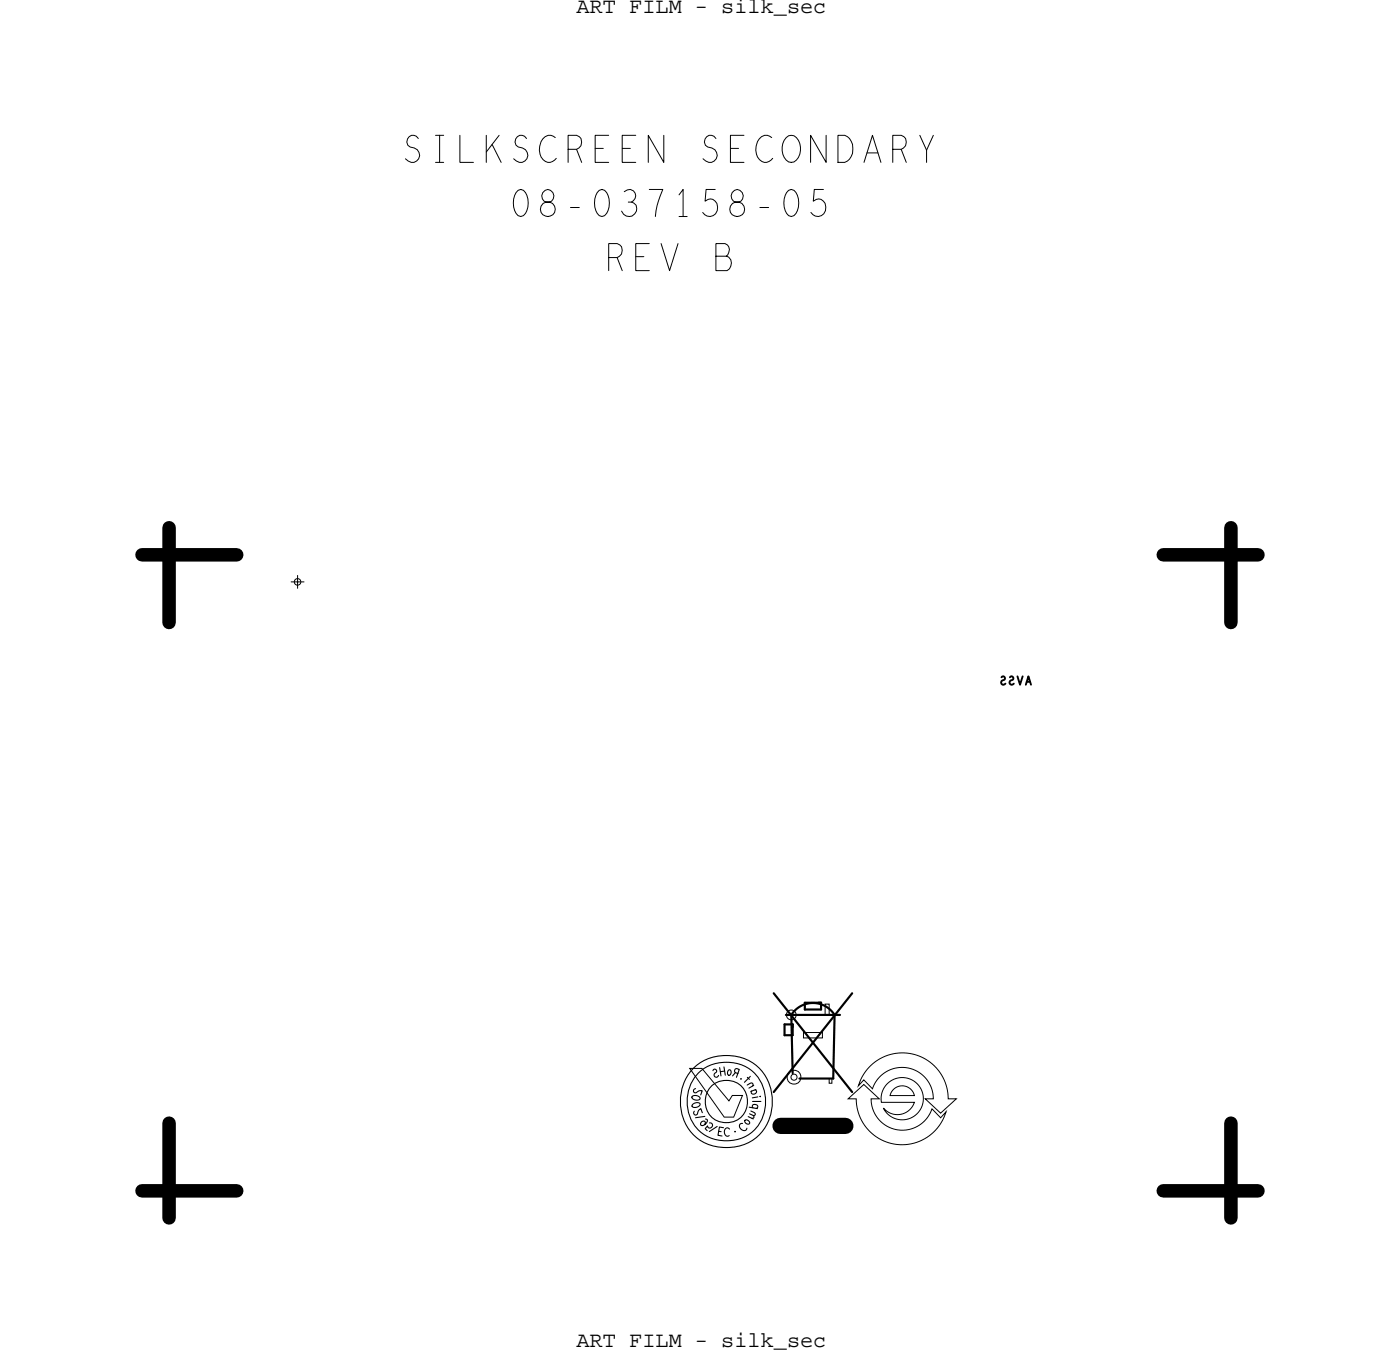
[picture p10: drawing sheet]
<svg xmlns="http://www.w3.org/2000/svg" width="131mm" height="128mm" viewBox="0 0 131 128" stroke-linecap="round" stroke-linejoin="round" font-family="sans-serif">
<!-- layer: Board Outline -->
<path d="M13.3 52.1h8.9zM15.9 49.5v8.9zM109.2 52.1h8.9zM115.6 49.5v8.9zM13.3 111.8h8.9zM15.9 105.4v8.9zM109.2 111.8h8.9zM115.6 105.4v8.9z" fill="none" stroke="#000" stroke-width="1.3"/>
<g fill="none" stroke="#000" stroke-width=".09">
<path d="M75.4 96.9h1.8v.5h-1.8zM77.5 94.2h.4v1h-.4zM81.8 100a4.3 4.3 0 0 1 4.6-.8 4.3 4.3 0 0 1 2.6 3.9h.8l-1.5 1.4-1.4-1.4h.7a2.93 2.93 0 0 0-2.4-2.9 2.93 2.93 0 0 0-3.3 2l-.8-.9-.5 .6a4.3 4.3 0 0 1 1.2-1.9zM64.8 100.3h1.1l2.5 3 .4-.5h.9l-.8 2h-.9zM74.3 100.9l.2-.1 .3 .1v.2v.2l-.3 .1-.2-.1v-.2zM77.9 101.2h.2v.5h-.2zM79.6 103.1l1.5-1.3 1.4 1.3h-.7a2.93 2.93 0 0 0 2.4 2.9 2.93 2.93 0 0 0 3.3-1.9l.8 .8 .5-.6a4.3 4.3 0 0 1-4.7 3.1 4.3 4.3 0 0 1-3.7-4.3zM83.3 101.7a1.98 1.98 0 0 1 2.9 .1 1.98 1.98 0 0 1-.4 2.9 1.98 1.98 0 0 1-2.8-.7 1.68 1.68 0 0 0 2.9-.5h-3.1v-.9zM83.9 102.3a1.17 1.17 0 0 1 2 .5h-2.3z"/>
<circle cx="74.3" cy="95.3" r=".46"/>
<circle cx="74.5" cy="101.1" r=".65"/>
</g>
<g fill="none" stroke="#000" stroke-width=".2">
<path d="M72.6 93.2l7.4 9.3zM73.7 97.2h.7zM73.7 96.1h.7zM73.7 96.1v1.1zM73.8 95.2h5.1zM74.3 95.2l.1 5.5zM74.3 95.2a2.4 2.4 0 0 1 4.1 .1M74.4 96.1v.3zM74.4 96.1v1.1zM75.6 94.7h1.5zM75.6 94.1v.6zM75.6 94.1h1.5z"/>
<path d="M76.8 94.1h.3zM77.1 94.1v.6zM78.4 95.2l-.2 6zM80 93.2l-7.4 9.3zM75.1 101.2h3.1z"/>
</g>
<path d="M73.3 105.7h6.1z" fill="none" stroke="#000" stroke-width="1.5"/>
<g fill="none" stroke="#000" stroke-width=".1">
<path d="M65.3 100.1a4.4 4.4 0 0 1 6.9 1.5 4.3 4.3 0 0 1-2.6 5.9 4.3 4.3 0 0 1-5.6-3.2 4.6 4.6 0 0 1 1.3-4.2zM65.6 100.7a3.7 3.7 0 0 1 3.8-.8 3.7 3.7 0 0 1 2.5 3.1 3.6 3.6 0 0 1-4.7 3.9 3.8 3.8 0 0 1-1.6-6.2z"/>
<circle cx="68.2" cy="103.4" r="1.99"/>
</g>
<!-- layer: Drawing Origin -->
<path d="M27.3 54.6h1.3M27.7 54.4l.2-.1 .3 .1v.2v.2l-.3 .1-.2-.1-.1-.2zM27.9 54v1.2" fill="none" stroke="#000" stroke-width=".09"/>
<g font-size="4.3">
<text x="37.8" y="15.2">SILKSCREEN SECONDARY</text>
<text x="47.9" y="20.3">08-037158-05</text>
<text x="56.8" y="25.4">REV B</text>
</g>
<g font-size="2.1">
<text x="54.1" y="1.2">ART FILM - silk_sec</text>
<text x="54.1" y="126.4">ART FILM - silk_sec</text>
</g>
<g font-size="1.3">
<text x="96.9" y="63.5" transform="rotate(-180 96.9 63.5)">AVSS</text>
<text x="67.3" y="100.3" transform="rotate(162 67.3 100.3)">S</text>
<text x="68.1" y="100.1" transform="rotate(171 68.1 100.1)">H</text>
<text x="68.9" y="100.2" transform="rotate(-170 68.9 100.2)">o</text>
<text x="69.5" y="100.4" transform="rotate(-160 69.5 100.4)">R</text>
<text x="71.1" y="101.8" transform="rotate(-120 71.1 101.8)">n</text>
<text x="64.9" y="103.5" transform="rotate(75 64.9 103.5)">0</text>
<text x="65" y="102.7" transform="rotate(100 65 102.7)">0</text>
<text x="65" y="104.2" transform="rotate(70 65 104.2)">2</text>
<text x="65.2" y="102" transform="rotate(110 65.2 102)">2</text>
<text x="65.4" y="104.4" transform="rotate(105 65.4 104.4)">/</text>
<text x="65.6" y="105.4" transform="rotate(50 65.6 105.4)">9</text>
<text x="66.5" y="105.7" transform="rotate(80 66.5 105.7)">/</text>
<text x="67.3" y="106.5" transform="rotate(10 67.3 106.5)">E</text>
<text x="68" y="106.6">C</text>
<text x="69.8" y="106.3" transform="rotate(-45 69.8 106.3)">C</text>
<text x="70.4" y="105.8" transform="rotate(-55 70.4 105.8)">o</text>
<text x="71" y="105.1" transform="rotate(-65 71 105.1)">m</text>
<text x="71.4" y="104.2" transform="rotate(-80 71.4 104.2)">p</text>
<text x="71.4" y="102.6" transform="rotate(-110 71.4 102.6)">a</text>
<text x="71.4" y="103.7" transform="rotate(-90 71.4 103.7)">l</text>
</g>
</svg>
